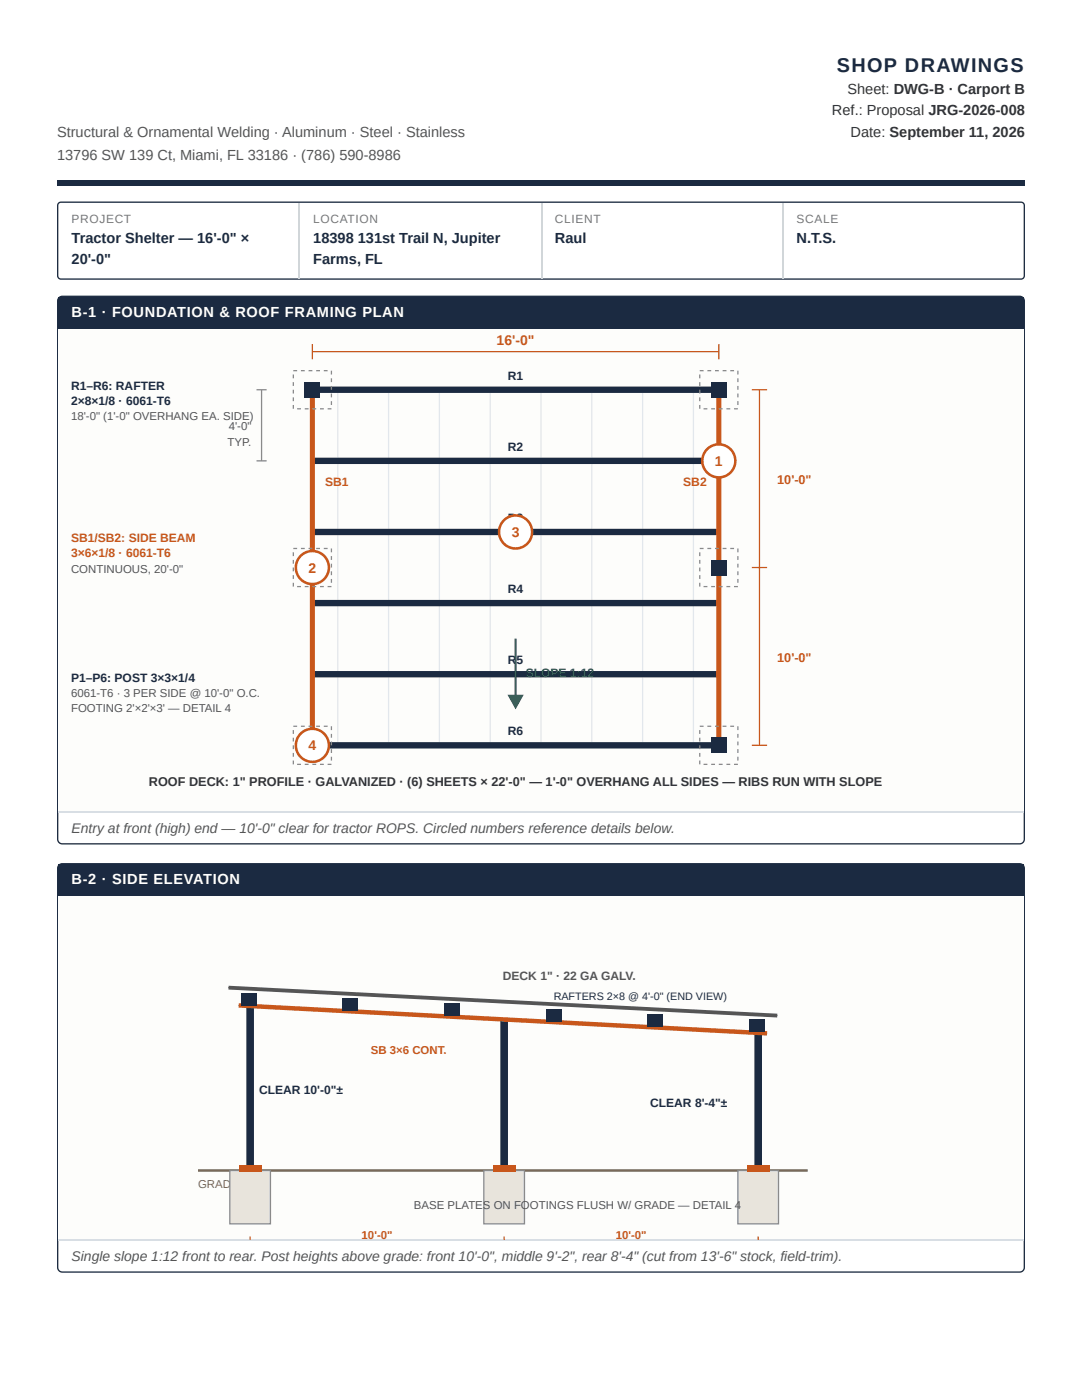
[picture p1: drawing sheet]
<svg xmlns="http://www.w3.org/2000/svg" width="216mm" height="279mm" viewBox="0 0 216 279" stroke-linecap="round" stroke-linejoin="round" font-family="sans-serif">
<path d="M11.4 36h193.1v1h-193.1z" fill="#1b2a41"/>
<path d="M11.7 40.5l.5-.2h191.5a.66 .66 0 0 1 .7 .7v14a.66 .66 0 0 1-.7 .7h-191.5a.66 .66 0 0 1-.7-.7v-14zM11.8 59.4l.6-.3h191.1a.93 .93 0 0 1 .9 1v107.4a.93 .93 0 0 1-.9 .9h-191.1a.93 .93 0 0 1-.9-.9v-107.4z" fill="none" stroke="#1b2a41" stroke-width=".26"/>
<path d="M11.6 59.3h192.7v6.3h-192.7z" fill="#1b2a41"/>
<path d="M11.6 65.6h192.7v96.3h-192.7z" fill="#fdfdfb"/>
<path d="M11.6 162.1h192.7" fill="none" stroke="#d8dee4" stroke-width=".26"/>
<path d="M11.8 172.6l.6-.2h191.1a.93 .93 0 0 1 .9 .9v79.6a.93 .93 0 0 1-.9 1h-191.1a.93 .93 0 0 1-.9-1v-79.6z" fill="none" stroke="#1b2a41" stroke-width=".26"/>
<path d="M11.6 172.5h192.7v6.4h-192.7z" fill="#1b2a41"/>
<path d="M11.6 178.9h192.7v68.5h-192.7z" fill="#fdfdfb"/>
<path d="M11.6 247.5h192.7" fill="none" stroke="#d8dee4" stroke-width=".26"/>
<path d="M59.7 40.5v15.1M108.1 40.5v15.1M156.2 40.5v15.1" fill="none" stroke="#cfd6dd" stroke-width=".26"/>
<path d="M67.4 77.8v70.9M77.5 77.8v70.9M87.7 77.8v70.9M97.8 77.8v70.9M107.9 77.8v70.9M118.1 77.8v70.9M128.2 77.8v70.9M138.4 77.8v70.9" fill="none" stroke="#e2e7ec" stroke-width=".25"/>
<path d="M62.3 77.8h81.1M62.3 92h81.1M62.3 106.2h81.1M62.3 120.4h81.1M62.3 134.6h81.1M62.3 148.7h81.1" fill="none" stroke="#1b2a41" stroke-width="1.3" stroke-linecap="butt"/>
<path d="M62.3 77.8v70.9M143.4 77.8v70.9" fill="none" stroke="#c8571b" stroke-width="1" stroke-linecap="butt"/>
<g fill="#1b2a41">
<path d="M60.8 76.3h3.1v3h-3.1z"/>
<path d="M60.8 111.7h3.1v3.1h-3.1z"/>
<path d="M60.8 147.2h3.1v3.1h-3.1z"/>
<path d="M141.9 76.3h3.1v3h-3.1z"/>
<path d="M141.9 111.7h3.1v3.1h-3.1z"/>
<path d="M141.9 147.2h3.1v3.1h-3.1z"/>
</g>
<g fill="#888">
<path d="M60 73.9h.8v.2h-.8zM61.6 73.9h.7v.2h-.7zM63.1 73.9h.8v.2h-.8zM64.6 73.9h.8v.2h-.8zM66 74h.3v.7h-.3zM66 75.5h.3v.8h-.3zM66 77h.3v.8h-.3zM66 78.5h.3v.8h-.3zM66 80.1h.3v.7h-.3zM65.4 81.5h.7v.2h-.7zM63.9 81.5h.7v.2h-.7zM62.3 81.5h.8v.2h-.8zM60.8 81.5h.8v.2h-.8zM59.3 81.5h.7v.2h-.7zM58.4 80.8h.3v.8h-.3zM58.4 79.3h.3v.8h-.3zM58.4 77.8h.3v.7h-.3zM58.4 76.3h.3v.7h-.3zM58.4 74.7h.3v.8h-.3zM58.5 73.9h.8v.2h-.8z"/>
<path d="M60 109.3h.8v.3h-.8zM61.6 109.3h.7v.3h-.7zM63.1 109.3h.8v.3h-.8zM64.6 109.3h.8v.3h-.8zM66 109.5h.3v.7h-.3zM66 111h.3v.7h-.3zM66 112.5h.3v.8h-.3zM66 114h.3v.8h-.3zM66 115.5h.3v.8h-.3zM65.4 116.9h.7v.3h-.7zM63.9 116.9h.7v.3h-.7zM62.3 116.9h.8v.3h-.8zM60.8 116.9h.8v.3h-.8zM59.3 116.9h.7v.3h-.7zM58.4 116.3h.3v.8h-.3zM58.4 114.8h.3v.7h-.3zM58.4 113.3h.3v.7h-.3zM58.4 111.7h.3v.8h-.3zM58.4 110.2h.3v.8h-.3zM58.5 109.3h.8v.3h-.8z"/>
<path d="M60 144.8h.8v.3h-.8zM61.6 144.8h.7v.3h-.7zM63.1 144.8h.8v.3h-.8zM64.6 144.8h.8v.3h-.8zM66 144.9h.3v.8h-.3zM66 146.5h.3v.7h-.3zM66 148h.3v.7h-.3zM66 149.5h.3v.8h-.3zM66 151h.3v.8h-.3zM65.4 152.4h.7v.3h-.7zM63.9 152.4h.7v.3h-.7zM62.3 152.4h.8v.3h-.8zM60.8 152.4h.8v.3h-.8zM59.3 152.4h.7v.3h-.7zM58.4 151.8h.3v.7h-.3zM58.4 150.3h.3v.7h-.3zM58.4 148.7h.3v.8h-.3zM58.4 147.2h.3v.8h-.3zM58.4 145.7h.3v.8h-.3zM58.5 144.8h.8v.3h-.8z"/>
<path d="M141.2 73.9h.7v.2h-.7zM142.7 73.9h.7v.2h-.7zM144.2 73.9h.8v.2h-.8zM145.7 73.9h.8v.2h-.8zM147.1 74h.3v.7h-.3zM147.1 75.5h.3v.8h-.3zM147.1 77h.3v.8h-.3zM147.1 78.5h.3v.8h-.3zM147.1 80.1h.3v.7h-.3zM146.5 81.5h.7v.2h-.7zM145 81.5h.7v.2h-.7zM143.4 81.5h.8v.2h-.8zM141.9 81.5h.8v.2h-.8zM140.4 81.5h.8v.2h-.8zM139.5 80.8h.3v.8h-.3zM139.5 79.3h.3v.8h-.3zM139.5 77.8h.3v.7h-.3zM139.5 76.3h.3v.7h-.3zM139.5 74.7h.3v.8h-.3zM139.6 73.9h.8v.2h-.8z"/>
<path d="M141.2 109.3h.7v.3h-.7zM142.7 109.3h.7v.3h-.7zM144.2 109.3h.8v.3h-.8zM145.7 109.3h.8v.3h-.8zM147.1 109.5h.3v.7h-.3zM147.1 111h.3v.7h-.3zM147.1 112.5h.3v.8h-.3zM147.1 114h.3v.8h-.3zM147.1 115.5h.3v.8h-.3zM146.5 116.9h.7v.3h-.7zM145 116.9h.7v.3h-.7zM143.4 116.9h.8v.3h-.8zM141.9 116.9h.8v.3h-.8zM140.4 116.9h.8v.3h-.8zM139.5 116.3h.3v.8h-.3zM139.5 114.8h.3v.7h-.3zM139.5 113.3h.3v.7h-.3zM139.5 111.7h.3v.8h-.3zM139.5 110.2h.3v.8h-.3zM139.6 109.3h.8v.3h-.8z"/>
<path d="M141.2 144.8h.7v.3h-.7zM142.7 144.8h.7v.3h-.7zM144.2 144.8h.8v.3h-.8zM145.7 144.8h.8v.3h-.8zM147.1 144.9h.3v.8h-.3zM147.1 146.5h.3v.7h-.3zM147.1 148h.3v.7h-.3zM147.1 149.5h.3v.8h-.3zM147.1 151h.3v.8h-.3zM146.5 152.4h.7v.3h-.7zM145 152.4h.7v.3h-.7zM143.4 152.4h.8v.3h-.8zM141.9 152.4h.8v.3h-.8zM140.4 152.4h.8v.3h-.8zM139.5 151.8h.3v.7h-.3zM139.5 150.3h.3v.7h-.3zM139.5 148.7h.3v.8h-.3zM139.5 147.2h.3v.8h-.3zM139.5 145.7h.3v.8h-.3zM139.6 144.8h.8v.3h-.8z"/>
</g>
<circle cx="143.4" cy="92" r="3.3" fill="#fff"/>
<circle cx="143.4" cy="92" r="3.3" fill="none" stroke="#c8571b" stroke-width=".51"/>
<circle cx="62.3" cy="113.3" r="3.3" fill="#fff"/>
<circle cx="62.3" cy="113.3" r="3.3" fill="none" stroke="#c8571b" stroke-width=".51"/>
<circle cx="102.9" cy="106.2" r="3.3" fill="#fff"/>
<circle cx="102.9" cy="106.2" r="3.3" fill="none" stroke="#c8571b" stroke-width=".51"/>
<circle cx="62.3" cy="148.7" r="3.3" fill="#fff"/>
<circle cx="62.3" cy="148.7" r="3.3" fill="none" stroke="#c8571b" stroke-width=".51"/>
<path d="M62.3 70.2h81.1M62.3 68.7v3M143.4 68.7v3M150 77.8h3.1M151.5 77.8v70.9M150 113.3h3.1M150 148.7h3.1" fill="none" stroke="#c8571b" stroke-width=".25"/>
<path d="M51.2 77.8h2M52.2 77.8v14.2M51.2 92h2" fill="none" stroke="#888" stroke-width=".25"/>
<path d="M102.9 127.5v12.1" fill="none" stroke="#1b6b3a" stroke-width=".41"/>
<path d="M101.6 138.9h2.5l-1.2 2.2z" fill="#1b6b3a"/>
<path d="M101.6 138.9h2.5l-1.2 2.2z" fill="none" stroke="#1b6b3a" stroke-width=".41"/>
<path d="M39.5 233.6h121.7" fill="none" stroke="#7a6a4f" stroke-width=".51"/>
<path d="M45.9 233.6h8.1v10.6h-8.1z" fill="#e8e4dc"/>
<path d="M45.9 233.6h8.1v10.6h-8.1z" fill="none" stroke="#888" stroke-width=".25"/>
<path d="M96.5 233.6h8.2v10.6h-8.2z" fill="#e8e4dc"/>
<path d="M96.5 233.6h8.2v10.6h-8.2z" fill="none" stroke="#888" stroke-width=".25"/>
<path d="M147.2 233.6h8.1v10.6h-8.1z" fill="#e8e4dc"/>
<path d="M147.2 233.6h8.1v10.6h-8.1z" fill="none" stroke="#888" stroke-width=".25"/>
<path d="M49.9 200.7v32.4M100.6 203.4v29.7M151.3 206.2v26.9" fill="none" stroke="#1b2a41" stroke-width="1.5" stroke-linecap="butt"/>
<g fill="#c8571b">
<path d="M47.6 232.6h4.6v1.3h-4.6z"/>
<path d="M98.3 232.6h4.6v1.3h-4.6z"/>
<path d="M149 232.6h4.6v1.3h-4.6z"/>
</g>
<path d="M47.6 200.7l105.5 5.5z" fill="#000"/>
<path d="M47.6 200.7l105.5 5.5" fill="none" stroke="#c8571b" stroke-width=".89" stroke-linecap="butt"/>
<g fill="#1b2a41">
<path d="M48.1 198.1h3.1v2.6h-3.1z"/>
<path d="M68.4 199.1h3.1v2.6h-3.1z"/>
<path d="M88.7 200.1h3v2.6h-3z"/>
<path d="M109 201.4h3v2.5h-3z"/>
<path d="M129.2 202.4h3.1v2.6h-3.1z"/>
<path d="M149.5 203.4h3.1v2.6h-3.1z"/>
</g>
<path d="M45.6 197.1l109.5 5.6z" fill="#000"/>
<path d="M45.6 197.1l109.5 5.6" fill="none" stroke="#555" stroke-width=".76" stroke-linecap="butt"/>
<path d="M49.9 246.8v.6M100.6 246.8v.6M151.3 246.8v.6" fill="none" stroke="#c8571b" stroke-width=".25"/>
<text font-size="4" fill="#1b2a41" x="167" y="14.3">SHOP DRAWINGS</text>
<g font-size="2.9" fill="#333">
<text x="166" y="23">Ref.: Proposal JRG-2026-008</text>
<text x="169.1" y="18.8">Sheet: DWG-B · Carport B</text>
<text x="169.7" y="27.3">Date: September 11, 2026</text>
</g>
<g font-size="2.9" fill="#555">
<text x="11.4" y="27.3">Structural &amp; Ornamental Welding · Aluminum · Steel · Stainless</text>
<text x="11.4" y="32">13796 SW 139 Ct, Miami, FL 33186 · (786) 590-8986</text>
</g>
<g font-size="2.9" fill="#1b2a41">
<text x="14.3" y="48.4">Tractor Shelter — 16'-0&quot; ×</text>
<text x="14.3" y="52.7">20'-0&quot;</text>
<text x="62.5" y="48.4">18398 131st Trail N, Jupiter</text>
<text x="62.5" y="52.7">Farms, FL</text>
<text x="110.7" y="48.4">Raul</text>
<text x="158.9" y="48.4">N.T.S.</text>
</g>
<g font-size="2.9" fill="#fff">
<text x="14.3" y="63.2">B-1 · FOUNDATION &amp; ROOF FRAMING PLAN</text>
<text x="14.3" y="176.5">B-2 · SIDE ELEVATION</text>
</g>
<g font-size="2.8" fill="#c8571b">
<text x="99.1" y="68.9">16'-0&quot;</text>
<text x="142.7" y="93">1</text>
<text x="102.1" y="107.2">3</text>
<text x="61.6" y="114.3">2</text>
<text x="61.6" y="149.8">4</text>
</g>
<g font-size="2.8" fill="#555">
<text x="14.3" y="166.2">Entry at front (high) end — 10'-0&quot; clear for tractor ROPS. Circled numbers reference details below.</text>
<text x="14.3" y="251.6">Single slope 1:12 front to rear. Post heights above grade: front 10'-0&quot;, middle 9'-2&quot;, rear 8'-4&quot; (cut from 13'-6&quot; stock, field-trim).</text>
</g>
<g font-size="2.5" fill="#c8571b">
<text x="155.1" y="96.5">10'-0&quot;</text>
<text x="155.1" y="132">10'-0&quot;</text>
</g>
<text font-size="2.5" fill="#333" x="29.7" y="156.9">ROOF DECK: 1&quot; PROFILE · GALVANIZED · (6) SHEETS × 22'-0&quot; — 1'-0&quot; OVERHANG ALL SIDES — RIBS RUN WITH SLOPE</text>
<g font-size="2.4" fill="#777">
<text x="14.3" y="44.4">PROJECT</text>
<text x="62.5" y="44.4">LOCATION</text>
<text x="110.7" y="44.4">CLIENT</text>
<text x="158.9" y="44.4">SCALE</text>
</g>
<g font-size="2.4" fill="#1b2a41">
<text x="14.2" y="77.8">R1–R6: RAFTER</text>
<text x="101.3" y="75.8">R1</text>
<text x="14.2" y="80.8">2×8×1/8 · 6061-T6</text>
<text x="101.3" y="89.9">R2</text>
<text x="101.3" y="104.1">R3</text>
<text x="101.3" y="118.3">R4</text>
<text x="14.2" y="136.1">P1–P6: POST 3×3×1/4</text>
<text x="101.3" y="132.5">R</text>
<text x="103.1" y="132.5">5</text>
<text x="101.3" y="146.7">R6</text>
<text x="51.7" y="218.4">CLEAR 10'-0&quot;±</text>
<text x="129.7" y="220.9">CLEAR 8'-4&quot;±</text>
</g>
<g font-size="2.4" fill="#c8571b">
<text x="64.9" y="97">SB1</text>
<text x="136.3" y="97">SB2</text>
<text x="14.2" y="108.2">SB1/SB2: SIDE BEAM</text>
<text x="14.2" y="111.2">3×6×1/8 · 6061-T6</text>
</g>
<g font-size="2.4" fill="#1b6b3a">
<text x="104.9" y="135.1">SL</text>
<text x="108" y="135.1">OPE 1:12</text>
</g>
<text font-size="2.4" fill="#555" x="100.3" y="195.6">DECK 1&quot; · 22 GA GALV.</text>
<g font-size="2.3" fill="#555">
<text x="14.2" y="83.9">18'-0&quot; (1'-0&quot; OVERHANG EA. SIDE)</text>
<text x="45.4" y="88.9">TYP.</text>
<text x="45.6" y="85.9">4'-0&quot;</text>
<text x="14.2" y="114.3">CONTINUOUS, 20'-0&quot;</text>
<text x="14.2" y="139.1">6061-T6 · 3 PER SIDE @ 10'-0&quot; O.C.</text>
<text x="14.2" y="142.2">FOOTING 2'×2'×3' — DETAIL 4</text>
<text x="82.6" y="241.2">BASE PLATES ON FOOTINGS FLUSH W/ GRADE — DETAIL 4</text>
</g>
<g font-size="2.3" fill="#c8571b">
<text x="74" y="210.3">SB 3×6 CONT.</text>
<text x="72.2" y="247.3">10'-0&quot;</text>
<text x="122.8" y="247.3">10'-0&quot;</text>
</g>
<g font-size="2.3" fill="#7a6a4f">
<text x="39.5" y="237.1">GRAD</text>
<text x="46.1" y="237.1">E</text>
</g>
<text font-size="2.2" fill="#1b2a41" x="110.5" y="199.6">RAFTERS 2×8 @ 4'-0&quot; (END VIEW)</text>
</svg>
